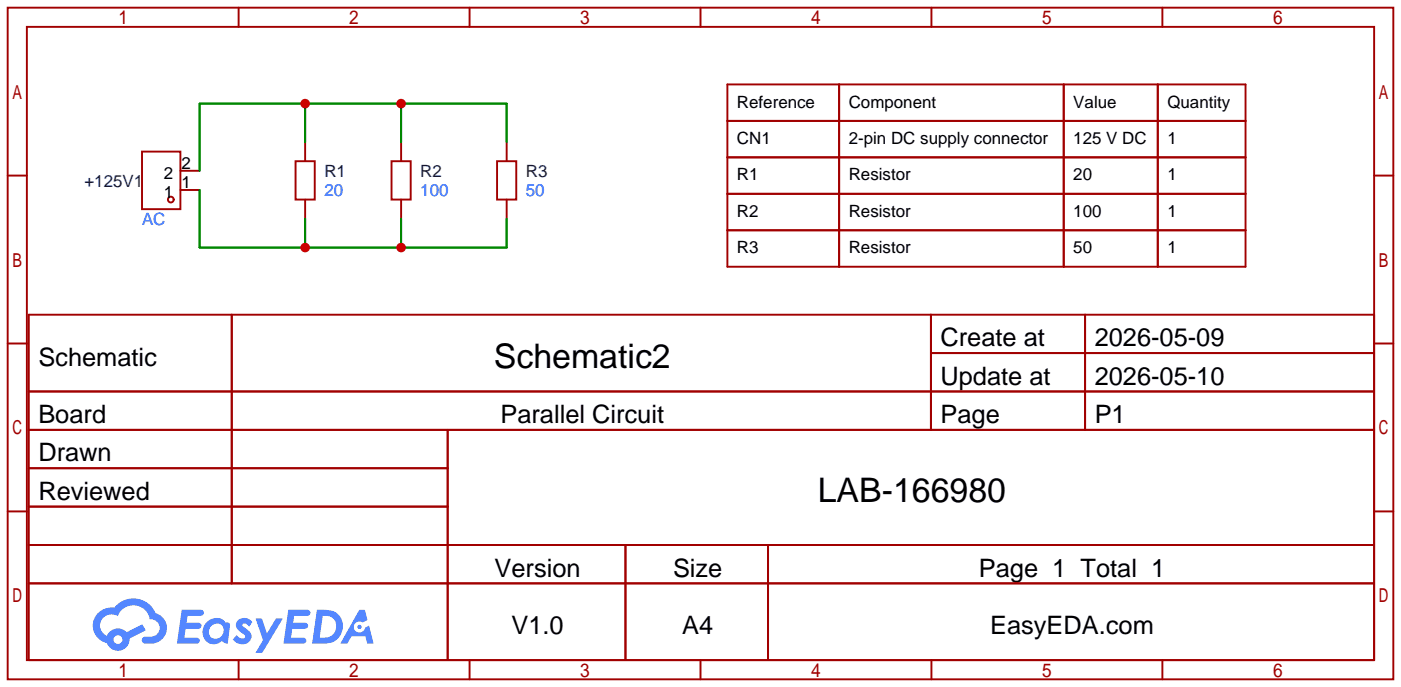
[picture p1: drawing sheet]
<svg xmlns="http://www.w3.org/2000/svg" width="185mm" height="91mm" viewBox="0 0 185 91" stroke-linecap="round" stroke-linejoin="round" font-family="sans-serif">
<g fill="none" stroke="#a10000" stroke-width=".25">
<path d="M1 1h183.4v88.9h-183.4zM3.6 3.6h178.3v83.8h-178.3zM31.6 1v2.6M62.1 1v2.6M92.7 1v2.6M123.3 1v2.6M153.8 1v2.6M1 23.2h2.6M181.9 23.2h2.5M1 45.5h2.6M3.8 41.7h178.1v45.7h-178.1zM3.8 51.8h178.1"/>
<path d="M3.8 56.9h178.1M30.7 41.7v35.5M59.2 56.9v30.5M123.2 41.7v15.2M123.2 46.7h58.7M143.6 41.7v15.2M181.9 45.5h2.5M1 67.7h2.6M3.8 62h55.4M3.8 72.1h178.1M3.8 67.1h55.4M3.8 77.2h178.1"/>
<path d="M82.8 72.1v15.3M101.7 72.1v15.3M181.9 67.7h2.5M31.6 87.4v2.5M62.1 87.4v2.5M92.7 87.4v2.5M123.3 87.4v2.5M153.8 87.4v2.5"/>
</g>
<g fill="#5487ff">
<path d="M31.5 82.1a1.3 1.3 0 0 1 1.9 .2l-.4 .7a.54 .54 0 0 0-.9-.3v.2a2.71 2.71 0 0 1 1.2 1.2 1.27 1.27 0 0 1-.9 1.2 1.27 1.27 0 0 1-1.4-.4l-.2-.2 .5-.6a.7 .7 0 0 0 1.1 .3v-.3a2.92 2.92 0 0 1-1.2-1.2 .84 .84 0 0 1 .3-.8z"/>
<path d="M33.8 81.9h.9l.6 1.9 1.2-1.9h.9l-2.7 4.5h-.9l1-1.7z"/>
<path d="M24.1 80.7h1.6a1.31 1.31 0 0 1 1.2 .2 .4 .4 0 0 1-.3 .6h-1.8l-.1 .9h1.6a.4 .4 0 0 1 .4 .5 .4 .4 0 0 1-.4 .3h-1.7l-.2 1.2h.8a1.23 1.23 0 0 1 1.2 .2 .39 .39 0 0 1-.4 .6h-2.6z"/>
<path d="M38.2 80.7h1.6a1.32 1.32 0 0 1 1.2 .2 .39 .39 0 0 1-.3 .6h-1.8l-.1 .9h1.6a.4 .4 0 0 1 .4 .5 .4 .4 0 0 1-.4 .3h-1.7l-.2 1.2h.8a1.23 1.23 0 0 1 1.2 .2 .39 .39 0 0 1-.3 .6h-2.7z"/>
<path d="M47.6 80.7h.7l.3 1.4-.6 .3a.75 .75 0 0 0-1.1 .3 .75 .75 0 0 0 .5 1 .75 .75 0 0 0 .9-.6l.5-.3 .7 2.4h-.9l-.2-1h-1.9l-.5 1h-1z"/>
<path d="M41.9 80.7l-.6 4.5a6.3 6.3 0 0 0 2.9-.3 2.26 2.26 0 0 0 1.1-2.7 2.26 2.26 0 0 0-2.6-1.5zM42.7 81.5a1.47 1.47 0 0 1 1.8 1.3 1.47 1.47 0 0 1-1.5 1.6h-.7z"/>
<path d="M27.4 82.3a1.63 1.63 0 0 0-.5 2.1 1.63 1.63 0 0 0 1.9 .8l.6-.4 .3 .3 .4 .1 .4-2.5-.2-.3h-.2a.57 .57 0 0 1-.6-.4 1.73 1.73 0 0 0-2.1 .3zM28 82.9a.95 .95 0 0 1 1.4-.1 .95 .95 0 0 1-.1 1.4 .96 .96 0 0 1-1.4 .1 .96 .96 0 0 1 .1-1.4z"/>
<path d="M13 81.1a2.37 2.37 0 0 0 1.2 4 1.54 1.54 0 0 0 1.7 1 1.54 1.54 0 0 0 1.2-1.6l2.2-1.1-.5-.8-2 1.1a1.57 1.57 0 0 0-2.6 .5 1.5 1.5 0 0 1-.8-2.1 1.5 1.5 0 0 1 2.2-.6 2.23 2.23 0 0 1 2.3-1.4 2.23 2.23 0 0 1 2 1.9 1.16 1.16 0 0 1 1.2 1 1.16 1.16 0 0 1-1.1 1.3h-.7a.47 .47 0 0 0-.5 .4 .47 .47 0 0 0 .4 .5 2.33 2.33 0 0 0 2.9-2.1 2.1 2.1 0 0 0-1.5-2 3.2 3.2 0 0 0-5.5-.7h-.3a2.55 2.55 0 0 0-1.8 .7zM15 84.7a.6 .6 0 0 1 1.2 0 .6 .6 0 0 1-1.2 0z"/>
<circle cx="47.6" cy="83" r=".28"/>
</g>
<g fill="none" stroke="#a10000" stroke-width=".25">
<path d="M40.4 18.8v2.5M53.1 18.8v2.5M67.1 18.8v2.5M96.3 11.2h68.5v24.1h-68.5zM96.3 16h68.5M111.1 11.2v24.1M140.8 11.2v24.1M153.2 11.2v24.1M18.8 20.1h5.1v7.6h-5.1zM23.9 25.1h2.5M23.9 22.6h2.5M39.1 21.3h2.6v5.1h-2.6z"/>
<path d="M40.4 26.4v2.6M51.8 21.3h2.6v5.1h-2.6zM53.1 26.4v2.6M65.8 21.3h2.5v5.1h-2.5zM67.1 26.4v2.6M96.3 20.8h68.5M96.3 25.7h68.5M96.3 30.5h68.5"/>
<circle cx="22.6" cy="26.4" r=".38"/>
</g>
<path d="M40.4 13.7v5.1M53.1 13.7v5.1M67.1 18.8v-5.1h-40.7v8.9M26.4 25.1v7.7h40.7v-3.8M40.4 29v3.8M53.1 29v3.8" fill="none" stroke="#008700" stroke-width=".25"/>
<g fill="#c00">
<circle cx="40.4" cy="13.7" r=".63"/>
<circle cx="53.1" cy="13.7" r=".63"/>
<circle cx="40.4" cy="32.8" r=".63"/>
<circle cx="53.1" cy="32.8" r=".63"/>
</g>
<g font-size="4.5">
<text x="65.4" y="48.7">Schematic2</text>
<text x="108.2" y="66.5">LAB-166980</text>
</g>
<g font-size="3.4">
<text x="124.5" y="45.8">Create at</text>
<text x="144.9" y="45.8">2026-05-09</text>
<text x="5.1" y="48.4">Schematic</text>
<text x="124.5" y="50.9">Update at</text>
<text x="144.9" y="50.9">2026-05-10</text>
<text x="5.1" y="56">Board</text>
<text x="66.2" y="56">Parallel Circuit</text>
<text x="124.5" y="56">Page</text>
<text x="144.9" y="56">P1</text>
<text x="5.1" y="61.1">Drawn</text>
<text x="5.1" y="66.2">Reviewed</text>
<text x="65.4" y="76.3">Version</text>
<text x="89.1" y="76.3">Size</text>
<text x="129.6" y="76.3">Page 1 Total 1</text>
<text x="67.7" y="83.9">V1.0</text>
<text x="90.3" y="83.9">A4</text>
<text x="131" y="83.9">EasyEDA.com</text>
</g>
<g font-size="2.2">
<text x="97.5" y="14.2">Reference</text>
<text x="112.3" y="14.2">Component</text>
<text x="142.1" y="14.2">Value</text>
<text x="154.5" y="14.2">Quantity</text>
<text x="21.7" y="23.7">2</text>
<text x="24" y="22.4">2</text>
<text x="97.5" y="19.1">CN1</text>
<text x="97.5" y="23.9">R1</text>
<text x="112.3" y="19.1">2-pin DC supply connector</text>
<text x="112.3" y="23.9">Resistor</text>
<text x="142.1" y="19.1">125 V DC</text>
<text x="142.1" y="23.9">20</text>
<text x="154.5" y="19.1">1</text>
<text x="154.5" y="23.9">1</text>
<text x="21.7" y="26.2">1</text>
<text x="24" y="24.9">1</text>
<text x="97.5" y="28.7">R2</text>
<text x="112.3" y="28.7">Resistor</text>
<text x="142.1" y="28.7">100</text>
<text x="154.5" y="28.7">1</text>
<text x="97.5" y="33.5">R3</text>
<text x="112.3" y="33.5">Resistor</text>
<text x="142.1" y="33.5">50</text>
<text x="154.5" y="33.5">1</text>
</g>
<g font-size="2.2" fill="#000080">
<text x="42.9" y="23.4">R1</text>
<text x="55.6" y="23.4">R2</text>
<text x="69.6" y="23.4">R3</text>
<text x="11.2" y="24.7">+125V1</text>
</g>
<g font-size="2.2" fill="#00f">
<text x="18.8" y="29.8">AC</text>
<text x="42.9" y="26">20</text>
<text x="55.6" y="26">100</text>
<text x="69.6" y="26">50</text>
</g>
</svg>
